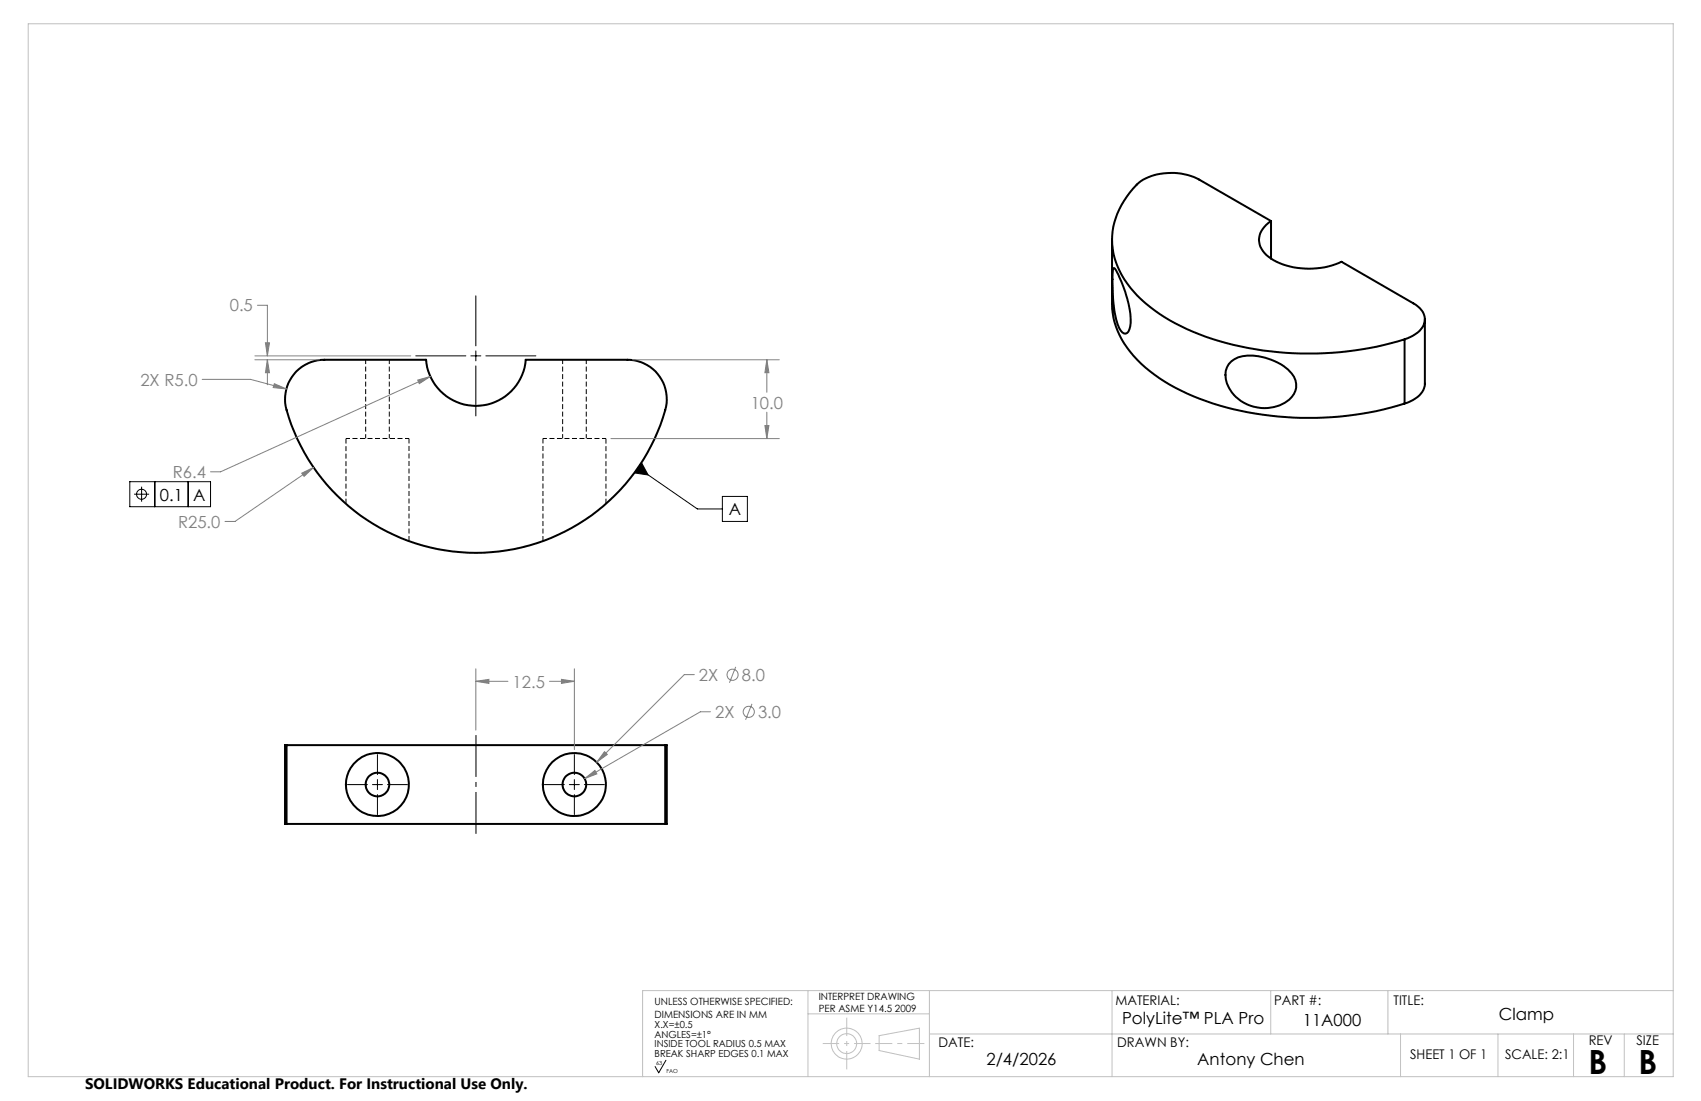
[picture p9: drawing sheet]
<svg xmlns="http://www.w3.org/2000/svg" width="432mm" height="279mm" viewBox="0 0 432 279" stroke-linecap="round" stroke-linejoin="round" font-family="sans-serif">
<g fill="none" stroke="#000" stroke-width=".51">
<path d="M322.7 56.1a5.3 5.3 0 0 0-2.8 6.5 10.5 10.5 0 0 0 7.5 5 20.5 20.5 0 0 0 13.1-1.2l18.3 10.6a4.4 4.4 0 0 1 2.7 5.1 7.1 7.1 0 0 1-4.9 4M322.7 56.1l-18.3-10.5a15.2 15.2 0 0 0-15.4 .8 19.2 19.2 0 0 0-6.1 19 26.3 26.3 0 0 0 11.4 14.2 67.8 67.8 0 0 0 34 10 82.8 82.8 0 0 0 28.3-3.5M322.7 56.1v9.5M282.3 60.9v16.3a20.8 20.8 0 0 0 7.4 15.1 54.5 54.5 0 0 0 27.1 12.3 83.2 83.2 0 0 0 39.8-2.2M282.6 68.1l.4 .1a30.1 30.1 0 0 1 4 13.7 3 3 0 0 1-1.2 2.8 1.93 1.93 0 0 1-1.7-1.5 36 36 0 0 1-1.7-13.9zM75.2 94.3a10.2 10.2 0 0 1 7.1-3h25.9a12.7 12.7 0 0 0 12.6 11.7 12.7 12.7 0 0 0 12.7-11.7h25.8a10.2 10.2 0 0 1 9 14.6 49.9 49.9 0 0 1-49.3 34.4 49.9 49.9 0 0 1-46.6-38 10.2 10.2 0 0 1 2.8-8zM312.6 91.7a8.4 8.4 0 0 1 6.9-1.3 13.5 13.5 0 0 1 9 5.2 4.8 4.8 0 0 1-2.3 6.6 10.4 10.4 0 0 1-14.7-4.9 4.9 4.9 0 0 1 1.1-5.6zM356.6 86.1v16.3M361.7 81.1v16.3a5 5 0 0 1-3 4.1l-2.1 .9M72.7 189.1h96.2M72.7 189.1h-.3v20h.3M72.7 189.1v20"/>
<path d="M168.9 189.1h.4v20h-.4M168.9 189.1v20M72.7 209.1h96.2"/>
<circle cx="95.8" cy="199.1" r="2.99"/>
<circle cx="95.8" cy="199.1" r="8"/>
<circle cx="145.8" cy="199.1" r="8"/>
<circle cx="145.8" cy="199.1" r="3"/>
</g>
<path d="M87.8 111.3h16M137.8 111.3h16" fill="none" stroke="#000" stroke-width=".25" stroke-dasharray="1.3 .6" stroke-dashoffset=".3" stroke-linecap="butt"/>
<path d="M87.8 111.3v16.5M137.8 111.3v26M103.8 137.3v-26M153.8 127.9v-16.6" fill="none" stroke="#000" stroke-width=".25" stroke-dasharray="1.3 .6" stroke-linecap="butt"/>
<path d="M92.8 91.3v20M142.8 91.3v20M98.8 111.3v-20M148.8 111.3v-20" fill="none" stroke="#000" stroke-width=".25" stroke-dasharray="1.3 .6" stroke-dashoffset=".2" stroke-linecap="butt"/>
<g fill="none" stroke="#808080" stroke-width=".25">
<path d="M65.3 77.5h2.6v12.8M51.3 96.3h12.3l9.1 2.4M64.7 90.3h39.6M64.7 91.3h16.4M67.4 87h1l-.5 3.3zM67.9 91.3l.5 3.3h-1zM67.9 91.3v6.3M69.6 97.4l3.1 1.3-3.3-.3zM106 96.4l3.3-.9-2.9 1.9zM109.3 95.5l-53.3 24.2h-2.6M160.5 91.3h37.3M194.7 91.3l.5 3.3h-1z"/>
<path d="M194.7 91.3v8.3M79.6 118.6l-19.9 13.7h-2.6M155.1 111.3h42.7M194.2 108h1l-.5 3.3zM194.7 104.6v6.7M76.6 120.1l3-1.5-2.4 2.3zM120.8 172.9l3.3-.5v1zM120.8 169.7v15.6M120.8 172.9h8.1M139.5 172.9h6.3M142.5 172.4l3.3 .5-3.3 .5zM145.8 169.7v20.5"/>
<path d="M176.2 171.2h-2.5l-22.2 22.2M186.8 169.2l-1.6 4M190.9 178.6l-1.6 4.1M148.4 197.6l2.6-2.1 .5 .9zM153.5 190.7l.7 .8-2.7 1.9zM180.3 180.6h-2.5l-29.4 17"/>
<circle cx="186" cy="171.2" r="1.41"/>
<circle cx="190.1" cy="180.6" r="1.41"/>
</g>
<g fill="none" stroke="#000" stroke-width=".25">
<path d="M120.8 75.1v12.7M105.6 90.3h12.7M119.5 90.3h2.6M120.8 89v2.6M120.8 92.9v12.7M123.3 90.3h12.7M161.9 118.7l15.1 10.5h6.4M162.8 117.4l1.7 3.1-3.5-.5zM32.9 122.2h20.5v6.4h-20.5zM34 125.4h3.9M35.9 123.5v3.8M39.3 122.2v6.4"/>
<path d="M47.8 122.2v6.4M183.4 126h6.3v6.3h-6.3zM88.2 199.1h5.1M94.5 199.1h2.6M95.8 191.5v5.1M95.8 197.8v2.6M98.4 199.1h5M138.2 199.1h5.1M144.5 199.1h2.6M145.8 191.5v5.1M145.8 197.8v2.6M148.3 199.1h5.1"/>
<path d="M95.8 201.6v5.1M145.8 201.6v5.1M169.1 269.1l-1.9 3.1-.9-1.5"/>
<circle cx="35.9" cy="125.4" r="1.28"/>
</g>
<g fill="none" stroke="#c0c0c0" stroke-width=".25">
<path d="M7.2 6h417.5v267.2h-417.5zM205.1 251.4v21.7M205.1 257.3h30.8M235.9 251.4v21.8M282.3 251.4v21.8M322.6 251.4v11M352.3 251.4v11M424.7 251.4h-261.6v21.8M223.2 262.8l10.2-1.9v7.9l-10.2-2.2zM235.9 262.4h188.8M355.5 262.4v10.8M380.3 262.4v10.8"/>
<path d="M399.5 262.4v10.8M412.3 262.4v10.8"/>
<circle cx="214.9" cy="264.8" r="3.9"/>
<circle cx="214.9" cy="264.8" r="2.52"/>
</g>
<path d="M120.8 211.6v-25.1" fill="none" stroke="#000" stroke-width=".25" stroke-dasharray="15.2 1.3 1.3 1.3" stroke-dashoffset="4.6" stroke-linecap="butt"/>
<path d="M214.9 258.3v13.1" fill="none" stroke="#c0c0c0" stroke-width=".25" stroke-dasharray="15.2 1.3 1.3 1.3" stroke-dashoffset="10.6" stroke-linecap="butt"/>
<path d="M208.9 264.8h12.1" fill="none" stroke="#c0c0c0" stroke-width=".25" stroke-dasharray="15.2 1.3 1.3 1.3" stroke-dashoffset="11.1" stroke-linecap="butt"/>
<path d="M222.2 264.8h12.4" fill="none" stroke="#c0c0c0" stroke-width=".25" stroke-dasharray="15.2 1.3 1.3 1.3" stroke-dashoffset="10.9" stroke-linecap="butt"/>
<path d="M162.8 117.4l1.7 3.1-3.5-.5z" fill="#000"/>
<path d="M153.5 190.7l-2 2.7 2.7-1.9zM148.4 197.6l3.1-1.2-.5-.9zM120.8 172.9l3.3-.5v1zM142.5 172.4l3.3 .5-3.3 .5zM76.6 120.1l.6 .8 2.4-2.3zM67.4 87h1l-.5 3.3zM67.9 91.3l.5 3.3h-1zM106 96.4l.4 1 2.9-1.9zM194.2 108h1l-.5 3.3zM194.7 91.3l.5 3.3h-1zM69.6 97.4l-.2 1 3.3 .3z" fill="#808080"/>
<g font-size="8.5">
<text x="403.2" y="272.6">B</text>
<text x="415.9" y="272.6">B</text>
</g>
<g font-size="4.2" fill="#808080">
<text x="58.3" y="79">0.5</text>
<text x="35.6" y="97.9">2X R5.0</text>
<text x="190.6" y="103.7">10.0</text>
<text x="43.9" y="121.3">R6.4</text>
<text x="45.2" y="133.9">R25.0</text>
<text x="177.4" y="172.8">2X</text>
<text x="188.3" y="172.8">8.0</text>
<text x="130.1" y="174.5">12.5</text>
<text x="181.5" y="182.2">2X</text>
<text x="192.4" y="182.2">3.0</text>
</g>
<g font-size="4.2">
<text x="40.6" y="127">0.1</text>
<text x="49.1" y="127">A</text>
<text x="185" y="130.7">A</text>
<text x="284.8" y="259.9">PolyLite™ PLA Pro</text>
<text x="330.7" y="260.3">11A000</text>
<text x="380.5" y="258.9">Clamp</text>
<text x="250.4" y="270.4">2/4/2026</text>
<text x="303.9" y="270.4">Antony Chen</text>
</g>
<text font-size="3.8" x="21.6" y="276.3">SOLIDWORKS Educational Product. For Instructional Use Only.</text>
<g font-size="3.4">
<text x="283.1" y="255">MATERIAL:</text>
<text x="323.4" y="255">PART #:</text>
<text x="353.8" y="255">TITLE:</text>
<text x="238.3" y="265.8">DATE:</text>
<text x="283.6" y="265.8">DRAWN BY:</text>
<text x="358" y="268.8">SHEET 1 OF 1</text>
<text x="382.1" y="268.8">SCALE: 2:1</text>
<text x="403.3" y="265.2">REV</text>
<text x="415.4" y="265.2">SIZE</text>
</g>
<g font-size="2.5">
<text x="166.2" y="255.1">UNLESS OTHERWISE SPECIFIED:</text>
<text x="207.8" y="253.8">INTERPRET DRAWING</text>
<text x="207.8" y="256.7">PER ASME Y14.5 2009</text>
<text x="166.2" y="258.4">DIMENSIONS ARE IN MM</text>
<text x="166.2" y="260.9">X.X=±0.5</text>
<text x="166.2" y="263.4">ANGLES=±1°</text>
<text x="166.2" y="265.8">INSIDE TOOL RADIUS 0.5 MAX</text>
<text x="166.2" y="268.3">BREAK SHARP EDGES 0.1 MAX</text>
</g>
<g font-size="1.4">
<text x="166.6" y="270.3">63</text>
<text x="169.2" y="272.2">FAO</text>
</g>
</svg>
